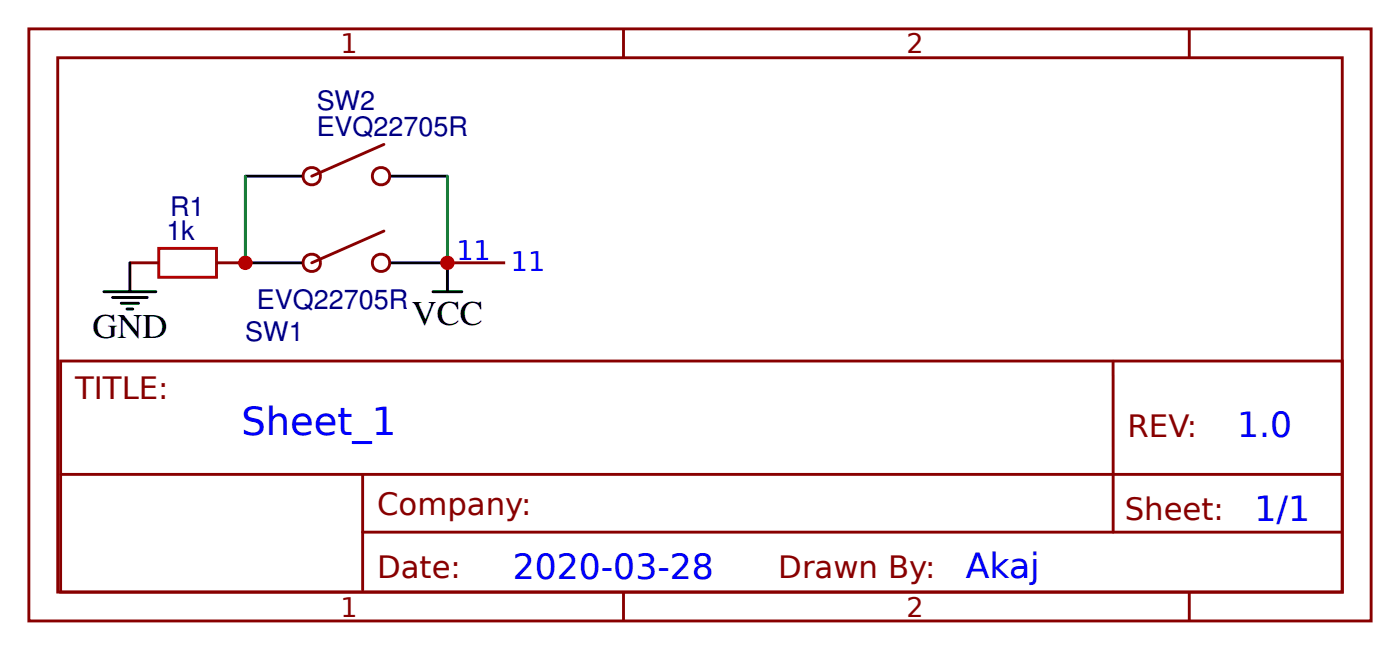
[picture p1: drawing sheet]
<svg xmlns="http://www.w3.org/2000/svg" width="128mm" height="60mm" viewBox="0 0 128 60" stroke-linecap="round" stroke-linejoin="round" font-family="sans-serif">
<g fill="none" stroke="#800" stroke-width=".26">
<path d="M2.6 2.6h123.1v54.3h-123.1zM5.3 5.3h117.7v48.9h-117.7zM35.2 13.2l-6.6 2.9M57.1 2.6v2.7M109 2.6v2.7M5.6 33.1h117.4v21.1h-117.4zM11.9 24.1h2.7M19.8 24.1h2.7M35.2 21.2l-6.6 2.9M41 24.1h5.3M102 33.1v15.6M5.6 43.5h117.3"/>
<path d="M33.2 48.7h89.7M33.2 43.5v10.5M57.1 54.2v2.7M109 54.2v2.7"/>
<circle cx="28.6" cy="16.1" r=".8"/>
<circle cx="34.9" cy="16.1" r=".8"/>
<circle cx="28.6" cy="24.1" r=".8"/>
<circle cx="34.9" cy="24.1" r=".8"/>
</g>
<path d="M14.6 22.8h5.2v2.6h-5.2z" fill="none" stroke="#a00000" stroke-width=".26"/>
<path d="M22.5 16.1h5.3M35.7 16.1h5.3M9.5 26.7h4.8M10.3 27.3h3.2M11.1 27.8h1.6M11.6 28.3h.6M11.9 24.1v2.6M22.5 24.1h5.3M35.7 24.1h5.3v2.6M39.7 26.7h2.6" fill="none" stroke="#000" stroke-width=".26"/>
<path d="M22.5 16.1v8M41 16.1v8" fill="none" stroke="#080" stroke-width=".26"/>
<g fill="#c00">
<circle cx="41" cy="24.1" r=".66"/>
<circle cx="22.5" cy="24.1" r=".66"/>
</g>
<text font-size="3.5" fill="#00f" x="22.1" y="39.8">Sheet_1</text>
<g font-size="3.2">
<text x="37.7" y="29.8">VCC</text>
<text x="8.5" y="31">GND</text>
</g>
<g font-size="3.2" fill="#00f">
<text x="113.4" y="40">1.0</text>
<text x="115" y="47.8">1/1</text>
<text x="47" y="53">2020-03-28</text>
<text x="88.5" y="53">Akaj</text>
</g>
<g font-size="2.8" fill="#800">
<text x="6.9" y="36.5">TITLE:</text>
<text x="103.4" y="40">REV:</text>
<text x="34.6" y="47.2">Company:</text>
<text x="103.1" y="47.6">Sheet:</text>
<text x="34.6" y="52.9">Date:</text>
<text x="71.3" y="53">Drawn By:</text>
</g>
<g font-size="2.5" fill="#800">
<text x="31.2" y="4.9">1</text>
<text x="83.1" y="4.9">2</text>
<text x="31.2" y="56.5">1</text>
<text x="83.1" y="56.5">2</text>
</g>
<g font-size="2.5" fill="#000080">
<text x="29" y="10.1">SW2</text>
<text x="29" y="12.4">EVQ22705R</text>
<text x="15.2" y="22">1k</text>
<text x="15.6" y="19.8">R1</text>
<text x="23.5" y="28.3">EVQ22705R</text>
<text x="22.5" y="31.2">SW1</text>
</g>
<g font-size="2.5" fill="#00f">
<text x="41.8" y="23.8">11</text>
<text x="46.8" y="24.9">11</text>
</g>
</svg>
